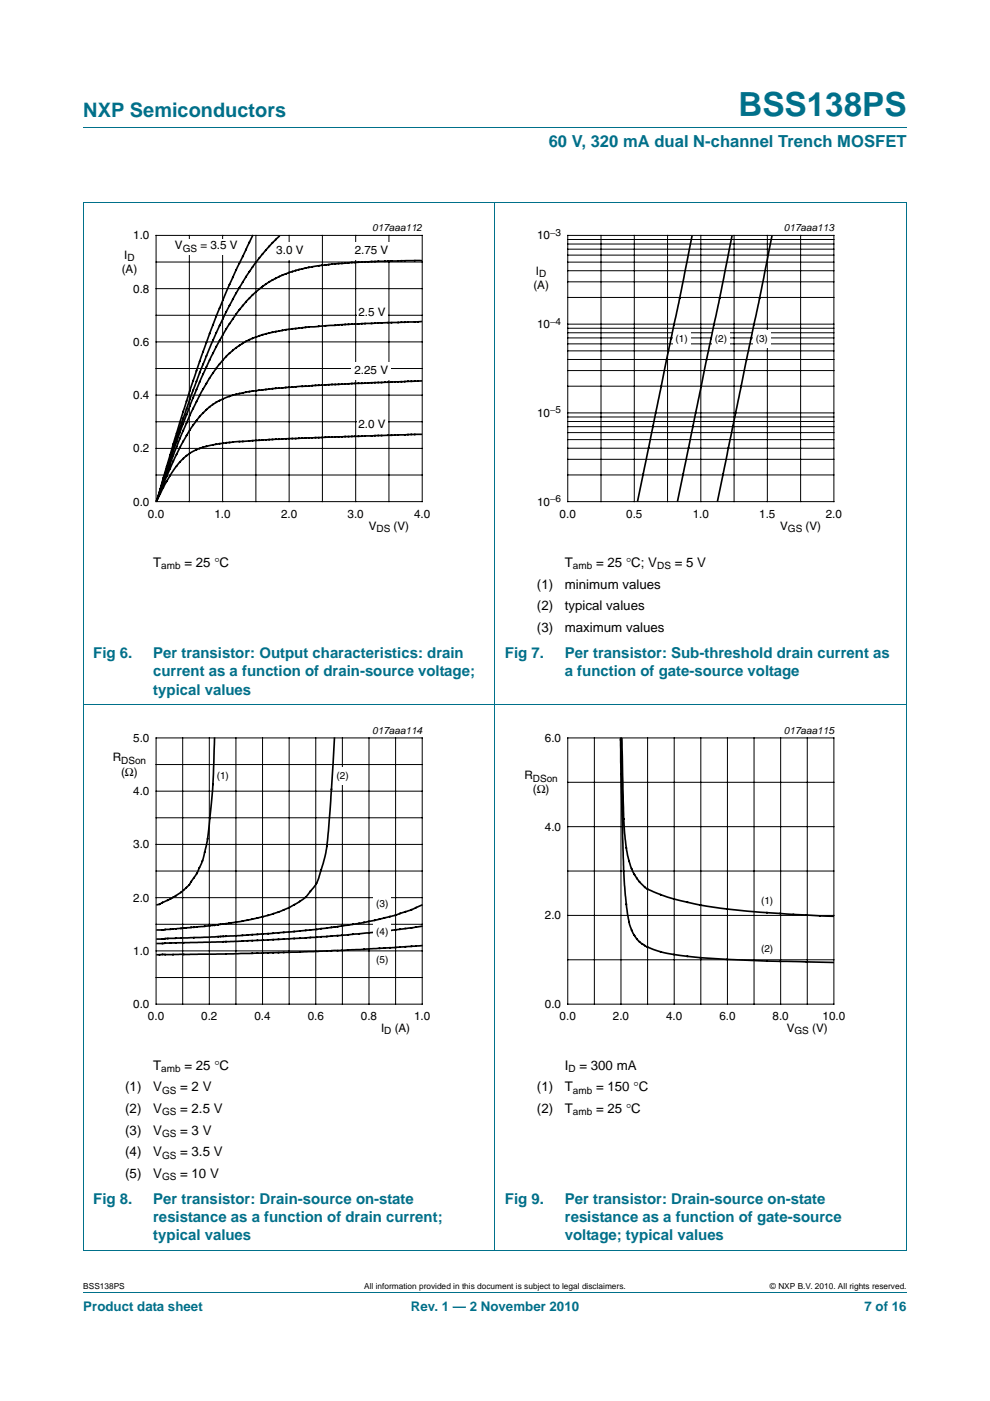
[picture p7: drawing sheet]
<svg xmlns="http://www.w3.org/2000/svg" width="210mm" height="297mm" viewBox="0 0 210 297" stroke-linecap="round" stroke-linejoin="round" font-family="sans-serif">
<path d="M17.7 27h174.6M17.6 42.9h174.7M17.7 42.9v222.2M105 42.8v222.4M192.3 42.9v222.2M17.6 149.4h174.7M17.6 265.1h174.7M17.7 273.9h174.6" fill="none" stroke="#00708a" stroke-width=".21"/>
<path d="M20.4 47.1h81.9v66.3h-81.9z" fill="none" stroke="#fff" stroke-width=".21"/>
<g fill="none" stroke="#000" stroke-width=".21">
<path d="M33.1 49.9h56.5v56.5h-56.5zM33.1 55.6h56.5M40.2 49.9v56.5M47.2 49.9v56.5M54.3 49.9v56.5M61.3 49.9v56.5M68.4 49.9v56.5M75.4 49.9v56.5M82.5 49.9v56.5M33.1 66.8h56.5M33.1 78.1h56.5M33.1 61.2h56.5"/>
<path d="M33.1 72.5h56.5M33.1 89.4h56.5M33.1 83.8h56.5M33.1 95.1h56.5M33.1 100.7h56.5"/>
</g>
<g fill="#fff">
<path d="M58.2 51.3h6.6v3.7h-6.6z"/>
<path d="M74.5 76.9h8.5v3.6h-8.5z"/>
<path d="M75.6 88.2h6.6v3.7h-6.6z"/>
<path d="M75.6 64.6h6.6v3.6h-6.6z"/>
</g>
<path d="M53.6 50l-1.8 3.6a211 211 0 0 0-12.9 33.7l-5.7 18.8M59.2 50.1a50.6 50.6 0 0 0-10.5 14.7 216.3 216.3 0 0 0-12.6 32.4l-2.9 8.9M89.4 55.3l-12 .2-7.7 .6a26.9 26.9 0 0 0-14.7 5.2 40.2 40.2 0 0 0-9.8 13.6l-2.5 5.2-2.1 5.1-3.5 9.5-3.9 11.4M89.4 68.2l-14.8 .5-9.8 .7a43.4 43.4 0 0 0-10.1 1.9 18.4 18.4 0 0 0-9.9 8.3l-2.1 3.5-1.7 3.5a195.6 195.6 0 0 0-7.8 19.5M89.4 92.1l-26 .8-11.9 .7a30.7 30.7 0 0 0-10.2 1.9 14 14 0 0 0-5.9 6.5l-2.2 4.2M89.4 80.8l-22.5 .9-11.9 1a20.8 20.8 0 0 0-10.5 3.6 27.3 27.3 0 0 0-6.7 9.3l-2.4 5.4-2.2 5.1" fill="none" stroke="#000" stroke-width=".35"/>
<g fill="#fff">
<path d="M74.6 51.3h8.4v3.7h-8.4z"/>
<path d="M36.6 50.8h14.3v3.3h-14.3z"/>
</g>
<path d="M107.7 47.1h81.9v66.3h-81.9z" fill="none" stroke="#fff" stroke-width=".21"/>
<g fill="none" stroke="#000" stroke-width=".21">
<path d="M120.4 49.9h56.5v56.5h-56.5zM120.4 59.8h56.5M120.4 57.4h56.5M120.4 55.6h56.5M120.4 54.1h56.5M120.4 52.8h56.5M120.4 51.7h56.5M120.4 50.8h56.5M127.5 49.9v56.5M134.5 49.9v56.5M141.6 49.9v56.5M148.6 49.9v56.5"/>
<path d="M155.7 49.9v56.5M162.8 49.9v56.5M169.8 49.9v56.5M120.4 78.6h56.5M120.4 76.2h56.5M120.4 74.4h56.5M120.4 72.9h56.5M120.4 71.6h56.5M120.4 70.6h56.5M120.4 69.6h56.5M120.4 68.7h56.5M120.4 63.1h56.5"/>
<path d="M120.4 97.4h56.5M120.4 95h56.5M120.4 93.2h56.5M120.4 91.7h56.5M120.4 90.5h56.5M120.4 89.4h56.5M120.4 88.4h56.5M120.4 87.5h56.5M120.4 81.9h56.5M120.4 100.7h56.5"/>
</g>
<g fill="#fff">
<path d="M151 70.1h3.8v3.6h-3.8z"/>
<path d="M142.7 70.1h3.8v3.6h-3.8z"/>
<path d="M159.7 70.1h3.8v3.6h-3.8z"/>
</g>
<path d="M146.8 50.1l-11.6 56.1M155.2 50.1l-11.5 56.1M163.7 50.1l-11.5 56.1" fill="none" stroke="#000" stroke-width=".35"/>
<path d="M20.4 153.6h81.9v66.4h-81.9z" fill="none" stroke="#fff" stroke-width=".21"/>
<g fill="none" stroke="#000" stroke-width=".21">
<path d="M33.1 156.5h56.5v56.4h-56.5zM38.8 156.5v56.4M44.4 156.5v56.4M50 156.5v56.4M55.7 156.5v56.4M61.3 156.5v56.4M67 156.5v56.4M72.6 156.5v56.4M78.3 156.5v56.4M83.9 156.5v56.4M33.1 162.1h56.5M33.1 173.4h56.5"/>
<path d="M33.1 167.7h56.5M33.1 179h56.5M33.1 184.7h56.5M33.1 196h56.5M33.1 190.3h56.5M33.1 207.3h56.5M33.1 201.6h56.5"/>
</g>
<g fill="#fff">
<path d="M70.8 162.8h3.8v3.6h-3.8z"/>
<path d="M45.3 162.8h3.9v3.6h-3.9z"/>
<path d="M79.2 190h3.8v3.6h-3.8z"/>
<path d="M79.2 201.8h3.8v3.7h-3.8z"/>
</g>
<path d="M45.5 156.5a171.2 171.2 0 0 1-1.2 19.5 21.5 21.5 0 0 1-3.2 10.1 12.5 12.5 0 0 1-6.3 5.1l-1.5 .6M70.9 156.5l-.7 12.4a74.2 74.2 0 0 1-1.5 13.6l-.9 2.9a7.8 7.8 0 0 1-2.2 3.9 13.7 13.7 0 0 1-6 3.9 61.8 61.8 0 0 1-10.8 2.5l-5.7 .7-9.8 .8M89.5 191.9l-2.2 1-3.7 1.2-6.9 1.6-5.4 .8-9.5 1.1-11 .8-17.5 .7M89.5 196.4l-10.3 1.3-14.6 1.2-15.8 .7-15.5 .4M89.5 200.5l-13.1 .8-13.4 .6-15.1 .4-14.6 .1" fill="none" stroke="#000" stroke-width=".35"/>
<path d="M79.2 195.9h3.8v3.6h-3.8z" fill="#fff"/>
<g fill="none" stroke="#000" stroke-width=".21">
<path d="M126.1 156.5v56.4M131.5 156.5h-11.1v56.4h56.5v-56.4h-45.1M131.7 156.5v56.4M137.4 156.5v56.4M143 156.5v56.4M148.6 156.5v56.4M154.3 156.5v56.4M159.9 156.5v56.4M165.6 156.5v56.4M171.2 156.5v56.4M120.4 165.9h56.5M120.4 175.3h56.5"/>
<path d="M120.4 184.7h56.5M120.4 194.1h56.5M120.4 203.5h56.5"/>
</g>
<path d="M107.7 153.6h81.9v66.4h-81.9z" fill="none" stroke="#fff" stroke-width=".21"/>
<g fill="#fff">
<path d="M160.8 189.3h3.8v3.6h-3.8z"/>
<path d="M160.8 199.5h3.8v3.6h-3.8z"/>
</g>
<path d="M131.6 156.6l.6 24.9 .4 8.3a21.2 21.2 0 0 0 1.8 8.3 7.3 7.3 0 0 0 4.2 3.2 26.6 26.6 0 0 0 7.2 1.5l8.4 .6 7 .3 15.5 .4M131.9 156.6l.4 16.6 .4 5.4a15.1 15.1 0 0 0 3.2 8.7l.9 .8a25.3 25.3 0 0 0 9 3.2 150.8 150.8 0 0 0 25.3 2.7l5.6 .3" fill="none" stroke="#000" stroke-width=".35"/>
<text font-size="7" fill="#00708a" x="156.6" y="24.6">BSS138PS</text>
<text font-size="4.2" fill="#00708a" x="17.7" y="24.9">NXP Semiconductors</text>
<text font-size="3.5" fill="#00708a" x="116.4" y="31.1">60 V, 320 mA dual N-channel Trench MOSFET</text>
<g font-size="3.2" fill="#00708a">
<text x="19.8" y="139.5">Fig 6.</text>
<text x="32.5" y="143.4">current as a function of drain-source voltage;</text>
<text x="32.5" y="139.5">Per transistor: Output characteristics: drain</text>
<text x="107.1" y="139.5">Fig 7.</text>
<text x="119.8" y="143.4">a function of gate-source voltage</text>
<text x="119.8" y="139.5">Per transistor: Sub-threshold drain current as</text>
<text x="32.5" y="147.3">typical values</text>
<text x="19.8" y="255.2">Fig 8.</text>
<text x="32.5" y="255.2">Per transistor: Drain-source on-state</text>
<text x="107.1" y="255.2">Fig 9.</text>
<text x="119.8" y="255.2">Per transistor: Drain-source on-state</text>
<text x="32.5" y="259.1">resistance as a function of drain current;</text>
<text x="32.5" y="263">typical values</text>
<text x="119.8" y="259.1">resistance as a function of gate-source</text>
<text x="119.8" y="263">voltage; typical values</text>
</g>
<g font-size="2.8">
<text x="32.5" y="120.2">T</text>
<text x="39.1" y="120.2">= 25 °C</text>
<text x="113.9" y="124.8">(1)</text>
<text x="119.8" y="124.8">minimum values</text>
<text x="119.8" y="120.2">T</text>
<text x="126.4" y="120.2">= 25 °C; V</text>
<text x="143.1" y="120.2">= 5 V</text>
<text x="113.9" y="129.4">(2)</text>
<text x="119.8" y="129.4">typical values</text>
<text x="113.9" y="134">(3)</text>
<text x="119.8" y="134">maximum values</text>
<text x="32.5" y="226.8">T</text>
<text x="39.1" y="226.8">= 25 °C</text>
<text x="119.8" y="226.8">I</text>
<text x="122.9" y="226.8">= 300 mA</text>
<text x="26.6" y="231.4">(1)</text>
<text x="32.5" y="231.4">V</text>
<text x="38.2" y="231.4">= 2 V</text>
<text x="113.9" y="231.4">(1)</text>
<text x="119.8" y="231.4">T</text>
<text x="126.4" y="231.4">= 150 °C</text>
<text x="26.6" y="235.9">(2)</text>
<text x="32.5" y="235.9">V</text>
<text x="38.2" y="235.9">= 2.5 V</text>
<text x="113.9" y="235.9">(2)</text>
<text x="119.8" y="235.9">T</text>
<text x="126.4" y="235.9">= 25 °C</text>
<text x="26.6" y="240.5">(3)</text>
<text x="26.6" y="245.1">(4)</text>
<text x="32.5" y="240.5">V</text>
<text x="32.5" y="245.1">V</text>
<text x="38.2" y="240.5">= 3 V</text>
<text x="38.2" y="245.1">= 3.5 V</text>
<text x="26.6" y="249.7">(5)</text>
<text x="32.5" y="249.7">V</text>
<text x="38.2" y="249.7">= 10 V</text>
</g>
<g font-size="2.8" fill="#00708a">
<text x="17.7" y="277.9">Product data sheet</text>
<text x="87.2" y="277.9">Rev. 1 — 2 November 2010</text>
<text x="183.4" y="277.9">7 of 16</text>
</g>
<g font-size="2.5">
<text x="28.3" y="50.8">1.0</text>
<text x="37.1" y="52.9">V</text>
<text x="42.5" y="52.9">= 3.5 V</text>
<text x="58.6" y="53.8">3.0 V</text>
<text x="75.2" y="53.8">2.75 V</text>
<text x="113.9" y="50.8">10</text>
<text x="25.8" y="57.9">(A)</text>
<text x="26.4" y="54.9">I</text>
<text x="113.7" y="58.3">I</text>
<text x="28.3" y="62">0.8</text>
<text x="113.1" y="61.3">(A)</text>
<text x="76" y="67.1">2.5 V</text>
<text x="113.9" y="69.6">10</text>
<text x="28.3" y="73.3">0.6</text>
<text x="75.2" y="79.4">2.25 V</text>
<text x="28.3" y="84.6">0.4</text>
<text x="113.9" y="88.4">10</text>
<text x="28.3" y="95.9">0.2</text>
<text x="76" y="90.7">2.0 V</text>
<text x="28.3" y="107.2">0.0</text>
<text x="113.9" y="107.2">10</text>
<text x="31.4" y="109.7">0.0</text>
<text x="45.5" y="109.7">1.0</text>
<text x="59.6" y="109.7">2.0</text>
<text x="73.7" y="109.7">3.0</text>
<text x="78.2" y="112.3">V</text>
<text x="83.5" y="112.3">(V)</text>
<text x="87.8" y="109.7">4.0</text>
<text x="118.7" y="109.7">0.0</text>
<text x="132.8" y="109.7">0.5</text>
<text x="146.9" y="109.7">1.0</text>
<text x="161" y="109.7">1.5</text>
<text x="165.5" y="112.3">V</text>
<text x="170.9" y="112.3">(V)</text>
<text x="175.2" y="109.7">2.0</text>
<text x="23.9" y="161.4">R</text>
<text x="28.3" y="157.3">5.0</text>
<text x="115.6" y="157.3">6.0</text>
<text x="25.7" y="164.4">(Ω)</text>
<text x="111.2" y="165.2">R</text>
<text x="28.3" y="168.6">4.0</text>
<text x="113" y="168.2">(Ω)</text>
<text x="28.3" y="179.9">3.0</text>
<text x="115.6" y="176.1">4.0</text>
<text x="28.3" y="191.2">2.0</text>
<text x="115.6" y="194.9">2.0</text>
<text x="28.3" y="202.5">1.0</text>
<text x="28.3" y="213.7">0.0</text>
<text x="115.6" y="213.7">0.0</text>
<text x="31.4" y="216.3">0.0</text>
<text x="42.7" y="216.3">0.2</text>
<text x="54" y="216.3">0.4</text>
<text x="65.3" y="216.3">0.6</text>
<text x="76.5" y="216.3">0.8</text>
<text x="80.8" y="218.8">I</text>
<text x="83.7" y="218.8">(A)</text>
<text x="87.8" y="216.3">1.0</text>
<text x="118.7" y="216.3">0.0</text>
<text x="130" y="216.3">2.0</text>
<text x="141.3" y="216.3">4.0</text>
<text x="152.6" y="216.3">6.0</text>
<text x="163.9" y="216.3">8.0</text>
<text x="166.9" y="218.8">V</text>
<text x="172.3" y="218.8">(V)</text>
<text x="174.5" y="216.3">10.0</text>
</g>
<g font-size="2.1">
<text x="38.8" y="53.4">GS</text>
<text x="79" y="49.1">017aaa112</text>
<text x="116.7" y="50">−3</text>
<text x="166.3" y="49.1">017aaa113</text>
<text x="27" y="55.4">D</text>
<text x="114.4" y="58.8">D</text>
<text x="116.7" y="68.8">−4</text>
<text x="143.3" y="72.4">(1)</text>
<text x="151.6" y="72.4">(2)</text>
<text x="160.3" y="72.4">(3)</text>
<text x="116.7" y="87.6">−5</text>
<text x="116.7" y="106.5">−6</text>
<text x="79.9" y="112.8">DS</text>
<text x="167.1" y="112.8">GS</text>
<text x="34.2" y="120.7">amb</text>
<text x="121.5" y="120.7">amb</text>
<text x="139.4" y="120.7">DS</text>
<text x="79" y="155.6">017aaa114</text>
<text x="166.3" y="155.6">017aaa115</text>
<text x="25.7" y="161.9">DSon</text>
<text x="46" y="165.2">(1)</text>
<text x="71.4" y="165.2">(2)</text>
<text x="113" y="165.7">DSon</text>
<text x="161.4" y="191.7">(1)</text>
<text x="79.8" y="192.4">(3)</text>
<text x="79.8" y="198.2">(4)</text>
<text x="161.4" y="201.9">(2)</text>
<text x="79.8" y="204.2">(5)</text>
<text x="81.5" y="219.3">D</text>
<text x="168.5" y="219.3">GS</text>
<text x="34.2" y="227.3">amb</text>
<text x="120.6" y="227.3">D</text>
<text x="34.4" y="231.9">GS</text>
<text x="121.5" y="231.9">amb</text>
<text x="34.4" y="236.5">GS</text>
<text x="121.5" y="236.5">amb</text>
<text x="34.4" y="241">GS</text>
<text x="34.4" y="245.6">GS</text>
<text x="34.4" y="250.2">GS</text>
</g>
<g font-size="1.8">
<text x="17.7" y="273.3">BSS138PS</text>
<text x="77.3" y="273.3">All information provided in this document is subject to legal disclaimers.</text>
<text x="163.3" y="273.3">© NXP B.V. 2010. All rights reserved.</text>
</g>
</svg>
